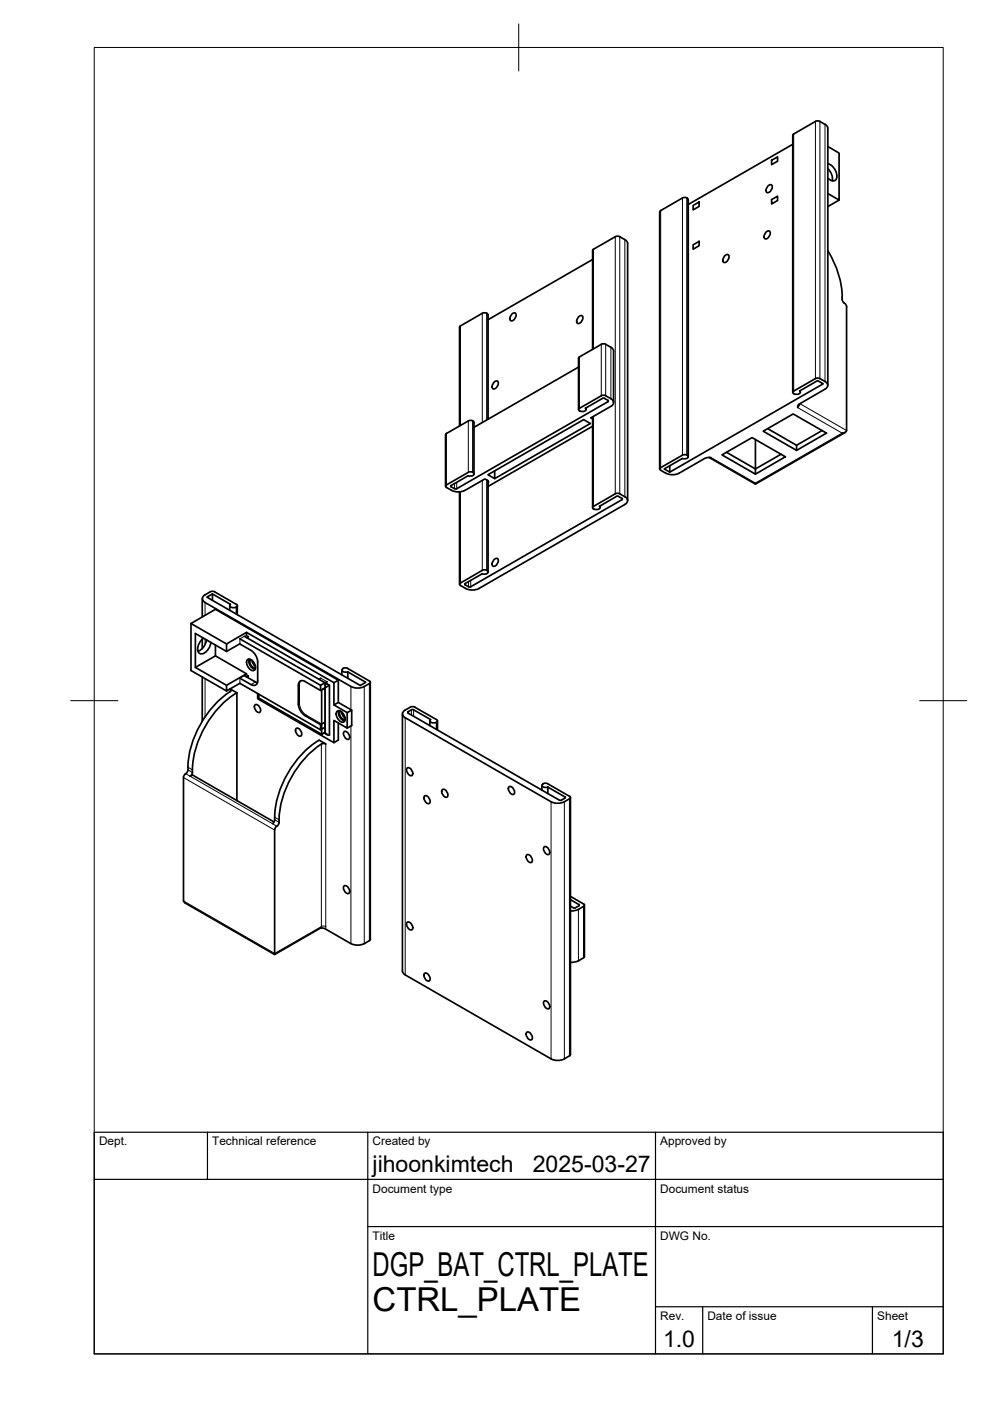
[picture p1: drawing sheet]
<svg xmlns="http://www.w3.org/2000/svg" width="210mm" height="297mm" viewBox="0 0 210 297" stroke-linecap="round" stroke-linejoin="round" font-family="sans-serif">
<!-- layer: Visible -->
<g fill="none" stroke="#000" stroke-width=".36">
<path d="M162.8 39.4l.3-.2h.4a1.09 1.09 0 0 1-.9 1.6 .94 .94 0 0 1 .2-1.4zM163.6 34l1.3-.7v.9l-1.3 .7zM168.1 30.6l-22.2 12.8M172.9 25.7l-4.6 2.7-.2 .3v54.5M172.9 25.7l.5-.1 .4 .1M173.8 25.7l1.1 .7M174.9 26.4l.5 .3 .1 .5v54.5M175.5 34.7a2.58 2.58 0 0 1 1.7 3.5 1.16 1.16 0 0 1-1.7-.5M175.5 31.1l2.4 1.4v9.9l-2.4-1.4M175.5 35.8l.6 .8a2.43 2.43 0 0 1 .4 1.7M125.6 55l-22.1 12.8M132.5 50.8l-1.1-.6-.7-.1-4.9 2.7-.2 .3v21"/>
<path d="M132.5 50.8l.4 .4 .2 .4v54.5M139.9 44.9v54.5M145.6 42l.3 .3v54.5M145.6 42l-.4-.1-.5 .1-4.6 2.6-.2 .3M147 51.9l1.2-.7v.9l-1.2 .7zM147 43.6l1.2-.8v1l-1.2 .7zM153.7 54.3l.2-.3h.5a1.09 1.09 0 0 1-1 1.6 .94 .94 0 0 1 .3-1.3zM162.4 49.2l.3-.2h.4a1.09 1.09 0 0 1-.9 1.6 .94 .94 0 0 1 .2-1.4zM163.6 42.3l1.3-.7v.9l-1.3 .8zM175.5 53.2a19.6 19.6 0 0 1 3.1 9.7M177.9 42.4l-2.4 1.4M97.4 69.3v21"/>
<path d="M97.6 69.1l4.7-2.7 .7-.1 .4 .3 .1 22.3M97.6 69.1l-.1 .2M108.5 66.6l.3-.2h.4a1.09 1.09 0 0 1-.9 1.6 .94 .94 0 0 1 .2-1.4zM122.7 77.8l-22.2 12.8M122.7 75.9v10.9M122.7 67.2l.2-.2 .5-.1a1.09 1.09 0 0 1-.9 1.7 .94 .94 0 0 1 .2-1.4zM122.9 75.6l-.2 .3M129.5 73.6l-1.1-.6-.7-.1-4.8 2.8M129.5 73.6l.5 .4 .1 .4M130.1 74.5v10.9M178.5 62.9v.6M178.6 63.5l.1 .4 .7 .7 .1 .5"/>
<path d="M179.5 65.1v26.2a.83 .83 0 0 1-.9 .5M94.5 92.2v10.9M94.7 91.9l-.2 .3M99.3 89.2l-4.6 2.7M99.3 89.2l.5-.1 .4 .1M100.2 89.2l.3 .4v10.9M104.7 81.1l.3-.3h.5a1.09 1.09 0 0 1-1 1.6 .94 .94 0 0 1 .2-1.3zM104.9 99.9v1.6l20.3-11.7-1.5-.8-20.2 11.7 1.4 .8M124.3 86.5v.3M125.6 88.4v19.2M125.6 90.4l-22.1 12.7M127.7 84.5l-3.6 2 .2 .2a.84 .84 0 0 1-.8 .6 .84 .84 0 0 1-.8-.6l5-2.9 .7 .1 1.1 .6"/>
<path d="M127.7 84.5h.5M128.2 84.5l.7 .4v.3l-32.1 18.4h-.4l-.8-.5 3.7-2.2M129.5 86.2l-4.2 2.4 .3 .2M129.5 84.5a.86 .86 0 0 1 .6 .8 .86 .86 0 0 1-.6 .9M140.1 99.1l-.2 .4a3.6 3.6 0 0 0 4.1 .8M142 98.7v1.4M144.7 96.5l-4.6 2.7M144.7 96.5l.5-.1 .4 .1M150.7 97l-1.1 .1-5.6 3.2M153.1 96.4l6.3-3.6 7.1 4-6.3 3.7zM160.2 93.2v6.2l-6.2-3.5M161.8 91.4l6.4-3.6 7 4-6.3 3.7z"/>
<path d="M162.8 90.9l6.1 3.5M165.6 96.3l-5.4 3.1v1.1M168.3 83.5h.1M168.3 83.5l-.2-.2 .2-.4 4.6-2.6 .5-.2a3.3 3.3 0 0 1 2.1 1.4l-.2 .7-.4 .3-5.5 3.2-.3 .7M168.3 83.5l.6 .1a.54 .54 0 0 0 .5-.1 .54 .54 0 0 0 .1-.6l3.9-2.2 1.1 .7-32.5 18.7-1.2-.7 3.9-2.2 .5 .1a.55 .55 0 0 0 .7-.6l-.3-.2M169.7 82.8v.4M174.3 91.3l-5.4 3.1v1.1M179.2 91.7l-19 10.9-9.9-5.6M94.7 102.8l-.2 .4 1.3 .8M95.8 104l1.4 .3 1.4-.3M97.4 104.3v19.6M99.3 100.9h.5a.55 .55 0 0 0 .7-.5l-.5-.4-.7 .1-4.6 2.7"/>
<path d="M103.5 102v19.3M103.5 102.4v-.4l-.7-.5-4.2 2.5M104.7 118.7l.3-.2 .5-.1a1.09 1.09 0 0 1-1 1.6 .94 .94 0 0 1 .2-1.3zM127.3 107.3v.3M130.7 105.3l-3.6 2 .1 .2a.87 .87 0 0 1-.7 .5 .87 .87 0 0 1-.8-.5l.1-.1M130.7 105.2h.5M131.2 105.3l.7 .4M131.9 105.7v.3l-32.1 18.4-.3 .1-.9-.5M132.5 107l-30.9 17.8-1.4 .3-1.5-.3M132.5 105.3l-1.1-.6-.7-.1-4.9 2.8M132.5 105.3a.86 .86 0 0 1 .6 .8 .86 .86 0 0 1-.6 .8M160.2 102.4v.2"/>
<path d="M40.5 132.2l7.5 4.3M42.9 126.9v3.9M42.9 135.5v2M43.1 135.3a2.55 2.55 0 0 0-.9 3.1 1.56 1.56 0 0 0 2-.9l.5-1.3M43.8 135.6a2.93 2.93 0 0 1-1.8 2.5M45 125.9v1.4M45.7 136.7v2.4M48 138.1l-6.6-3.8v7.2l6.6 3.8M48.7 128.4v1M50.1 128.2l-4.6-2.7-.4-.1a3.2 3.2 0 0 0-2.2 1.3v.4l.6 .6 30.9 17.8a3.6 3.6 0 0 0 4.1-.8l-.2-.3-4.6-2.7M50.1 128.1l.2 .2a.85 .85 0 0 1-.8 .6 .85 .85 0 0 1-.8-.6l.2-.2-3.9-2.2-1.1 .7 32.5 18.7 1.2-.6-3.9-2.2v1.3M50.3 128.4v1.9"/>
<path d="M50.8 136.5l2.8 1.7 .8 1.2 .2 .9v4.5a.83 .83 0 0 1-1.4 .3l-2.3-1.3M50.9 135.5l17.1 9.8 .9-.5v1l-.9 .6-3.3-1.9a.86 .86 0 0 0-1-.1 .86 .86 0 0 0-.4 .9M50.9 136.5l-2.9 1.6M51.8 134.9l17.1 9.9 .4-.3M52.3 134.7v-.6l-4.3 2.4v1.6M52.3 134.1l18.5 10.6v4.8l2.8 1.6v3.3l-2.8-1.7v4.8l-16.2-9.3v-1.1M52.6 139.8a1.55 1.55 0 0 1 1.3 2.3 1.55 1.55 0 0 1-1.3-2.3zM52.7 134.9l-.4 .3M52.8 139.7a1.83 1.83 0 0 0 1.3 2.2M53.2 139.8a1.19 1.19 0 0 0 1 1.8M98.6 123.7v.3M102.2 121.7l-3.6 2"/>
<path d="M102.2 121.7h.6a.55 .55 0 0 0 .7-.5l-.5-.4-.7 .1-4.8 2.9 .1 .3 1.1 .7M41.4 141.5l4.3-2.4 6.6 3.8M42.9 143.5v9.4M48 146.5l-7.5-4.3v-10l5.2-3 26 15v4.7l2.9 1.7v3.2l-1 .6M50.2 146.9a21.3 21.3 0 0 0-9.5 17.3l-.4 .4 .5-.3 17.3 10M51.8 143.2l2.8 1.6M52.3 143.1v-.2l-4.3 2.4v1.2l2.9-1.6 17.1 9.8M52.7 143.3l-.4 .2M53.5 140l.2 .7 .4 .5M53.5 140.1l.2 .6 .4 .5M54.1 149.4a1.09 1.09 0 0 1 1 1.6 1.09 1.09 0 0 1-1-1.6zM54.9 147.2v.8l13.3 7.7 .7-.4v-9.5l-.7 .4v9.5"/>
<path d="M62.8 154.4a1.09 1.09 0 0 1 1 1.6 1.09 1.09 0 0 1-1-1.6zM63.2 145.3v4M63.3 149.3l.4 1.4 1 1M64.7 151.7l3.3 1.9 .9-.5v1.1l-.9 .5v-1.1M67.7 156.9l1.4 .8-.5-.1-.5 .2M67.7 156.9a21.3 21.3 0 0 0-9.6 17.4l-.3 .3M68 145.3v1.1M68 143.8l-.4 .2M68.1 157.8a21 21 0 0 0-8.9 16M68.7 155.4l.7 .4M69.3 145l.5 .3v10.5a.82 .82 0 0 1-.9-.5M69.9 145.3l-1 .5"/>
<path d="M71.6 150.7a1.55 1.55 0 0 1 1.3 2.4 1.55 1.55 0 0 1-1.3-2.4zM71.7 153.3v3.6l-.9 .6M71.7 144.2l-.9 .5M71.7 148.9l-.9 .6M71.8 150.7a1.83 1.83 0 0 0 1.3 2.2M72.2 150.8a1.19 1.19 0 0 0 1 1.7M72.5 151l.2 .6 .4 .6M72.5 142.1v1M72.5 151l.2 .6 .4 .5M72.7 141.7l-.2 .2a.8 .8 0 0 0 1.2 .5M72.7 141.7v.1M72.8 141.7l.4-.1 .5 .1"/>
<path d="M73 155.1a1.09 1.09 0 0 1 1 1.6 1.09 1.09 0 0 1-1-1.6zM74.6 150.6l-1 .5M78.5 144.7v54.5M85.3 151.4v54.5l.2 .4 .4 .4M86.5 151.2l32.1 18.4 .3 .1 .9-.5M86.5 150.9v.3M87 149.9l-1.1 .6a.86 .86 0 0 0-.6 .9 .86 .86 0 0 0 .6 .8l30.9 17.8 1.4 .3 1.5-.3M87 149.9l.5-.1 .4 .1M87.7 150.5l3.6 2.1M87.7 150.5h-.5l-.7 .4M87.9 149.9l4.8 2.8a.83 .83 0 0 1-.7 .6 .83 .83 0 0 1-.8-.5l.1-.2M91.1 152.8v1"/>
<path d="M92.8 152.9v1.9M39.4 164l-.4 .4-.1 .4v26.2M39.4 164l.4-.5a21.3 21.3 0 0 1 9.2-17.1l-.2-.3 1.4 .8v22.8M58.7 175.2l-.3 .3-.2 .5v26.4M59.2 173.8l-.1 .8-.4 .6M86.4 162.8a1.09 1.09 0 0 1 .9 1.6 1.09 1.09 0 0 1-.9-1.6zM90.1 168.7a1.09 1.09 0 0 1 .9 1.7 1.09 1.09 0 0 1-.9-1.7zM93.8 167.4a1.09 1.09 0 0 1 1 1.6 1.09 1.09 0 0 1-1-1.6zM108 166.8a1.09 1.09 0 0 1 .9 1.6 1.09 1.09 0 0 1-.9-1.6zM114.9 166.5v1M115.4 179.5a1.09 1.09 0 0 1 1 1.7 1.09 1.09 0 0 1-1-1.7zM116.2 166.9l3.6 2.1"/>
<path d="M116.2 166.9v1.3M116.2 166.9l-.6 .1a.55 .55 0 0 1-.7-.6l.5-.3 .7 .1 4.8 2.8-.1 .4-1.1 .6M119.8 168.9v.3M120.9 169.1v54.5M38.9 191l.3 .4M39.2 191.4l19 11 9.9-5.7 .8 .2 5.5 3.2M73 187.8a1.09 1.09 0 0 1 1 1.6 1.09 1.09 0 0 1-1-1.6zM78.3 199.4l-1.1 .7M78.5 199.2l-.2 .2M86.4 195.5a1.09 1.09 0 0 1 .9 1.6 1.09 1.09 0 0 1-.9-1.6zM111.7 181.2a1.09 1.09 0 0 1 1 1.6 1.09 1.09 0 0 1-1-1.6zM120.9 190.7l1.9 1.2-.9 .6-1-.4"/>
<path d="M120.9 190l2.8 1.7M122.6 192.8l-.7 .3h-.9M123.7 191.6l.2 .4-.2 .2M123.7 192.2l-1.1 .6M123.9 191.9v10.9l-.2 .3M74.4 200.1l1.4 .3 1.4-.3M85.9 206.7l30.9 17.8 1.4 .3 1.5-.3M90.1 206.3a1.09 1.09 0 0 1 .9 1.7 1.09 1.09 0 0 1-.9-1.7zM111.7 218.8a1.09 1.09 0 0 1 1 1.7 1.09 1.09 0 0 1-1-1.7zM115.4 212.2a1.09 1.09 0 0 1 1 1.7 1.09 1.09 0 0 1-1-1.7zM123.7 203.1a4 4 0 0 1-2.7 .9M120.7 223.9l-1 .6"/>
<path d="M120.9 223.6l-.1 .3"/>
</g>
<!-- layer: Visible Narrow -->
<g fill="none" stroke="#000" stroke-width=".21">
<path d="M168.3 28.4v54.5M172.9 25.7v54.6M173.8 25.7v54.6M174.9 26.4v54.5M125.8 52.8v21.2M130.5 50.2v54.5M131.4 50.2v54.5M132.5 50.8v54.5M140.1 44.6v54.6M144.7 42v54.5M145.6 42v54.5M145.7 42v54.5"/>
<path d="M97.6 69.1v21.1M102.3 66.4v23.2M103.2 66.4v22.7M103.3 66.4v22.6M122.9 75.7v10.9M127.5 73v10.9M128.4 73v10.9M129.5 73.6v10.9M94.7 91.9v10.9M99.3 89.2v10.9M100.2 89.2v10.9M100.3 89.3v10.9"/>
<path d="M125.8 88.3v19.1M128.9 84.9v.3M169.6 85.6l9.9 5.7M169.6 85.6l-.1 .4-.4 .4 9.4 5.4-18.3 10.6-9.5-5.4h-.3M95.7 102.9v.3M96.4 102.5v1.1M96.8 102.3v1.3M97.6 104.3v19.3M102.3 101.9v19M103.2 101.8v19.1M103.3 101.8v19.2M131.9 105.7v.2"/>
<path d="M43.5 127.7v2.8M43.5 135.5v1.2M50.1 128.7v1.5M51.8 134.9l-.9 .6v1M51.9 134.9l.4-.2 .4 .2v.5M98.6 123.7v.3M99.3 123.3v1.1M99.8 123v1.4M43.5 143.9v8.1M48.8 146.1v.5M51.8 143.2l-.9 .6v1.1M51.9 143.3l.4-.2 .4 .2v.4"/>
<path d="M54.2 144.6l-1 .5M63.5 149.1l.4 1.4 1 1.1M63.5 145.2l-.3 .1M63.5 149.1l-.3 .2M63.5 145.2v3.9M63.8 144.3l-.3 .9M64.7 151.7l.2-.1 3.3 1.9M68 143.8l1.3 .7v.5M68.1 157.8v38.7l-9.9 5.6-19.3-11.1M68.9 145.8v9.5M69.1 157.7v38.7h-.2a.63 .63 0 0 0-.9 .3M69.3 145l-.4 .5"/>
<path d="M74.4 145.5v5M74.4 153.9v46.2M77.2 145.5v54.6M78.3 144.9v54.5M85.9 152.2v54.5M86.5 150.9v.3M87.2 150.5v1.1M87.7 150.5v1.4M92.5 153.1v1.5M92.6 153.1v1.6M38.9 164.9l19.3 11.1M39.4 164l19.3 11.2"/>
<path d="M39.9 162.7l.9 .5M39.9 163.2l.9 .6M58.2 173.8l1 .6M58.2 173.3l1 .5M116.8 170v54.5M119.7 170v54.5M119.8 169v.2M120.7 169.4v54.5M69.1 196.4l-.1 .5M122.6 192.8v10.9M122.7 191.8v.3M123.7 192.2v10.9"/>
</g>
<!-- layer: BORDER -->
<path d="M20 10.1h180v276.9h-180zM110 5.1v10M15 148.6h10M195 148.6h10" fill="none" stroke="#000" stroke-width=".21"/>
<!-- layer: TITLEBLOCK -->
<path d="M20 240.1h180v46.9h-180zM20 250h180M44 240.1v9.9M78 240.1v46.9M139 240.1v46.9M78 260.1h122M139 277.1h61M149 277.1v9.9M185 277.1v9.9" fill="none" stroke="#000" stroke-width=".25"/>
<g font-size="7">
<text x="79" y="270.6">DGP_BAT_CTRL_PLATE</text>
<text x="79" y="278.1">CTRL_PLATE</text>
</g>
<g font-size="4.9">
<text x="79" y="248.5">jihoonkimtech</text>
<text x="113" y="248.5">2025-03-27</text>
<text x="140.6" y="285.7">1.0</text>
<text x="189.1" y="285.7">1/3</text>
</g>
<g font-size="2.5">
<text x="21" y="242.9">Dept.</text>
<text x="45" y="242.9">Technical reference</text>
<text x="79" y="242.9">Created by</text>
<text x="140" y="242.9">Approved by</text>
<text x="79" y="252.8">Document type</text>
<text x="140" y="252.8">Document status</text>
<text x="79" y="262.9">Title</text>
<text x="140" y="262.9">DWG No.</text>
<text x="140" y="279.9">Rev.</text>
<text x="150" y="279.9">Date of issue</text>
<text x="186" y="279.9">Sheet</text>
</g>
</svg>
